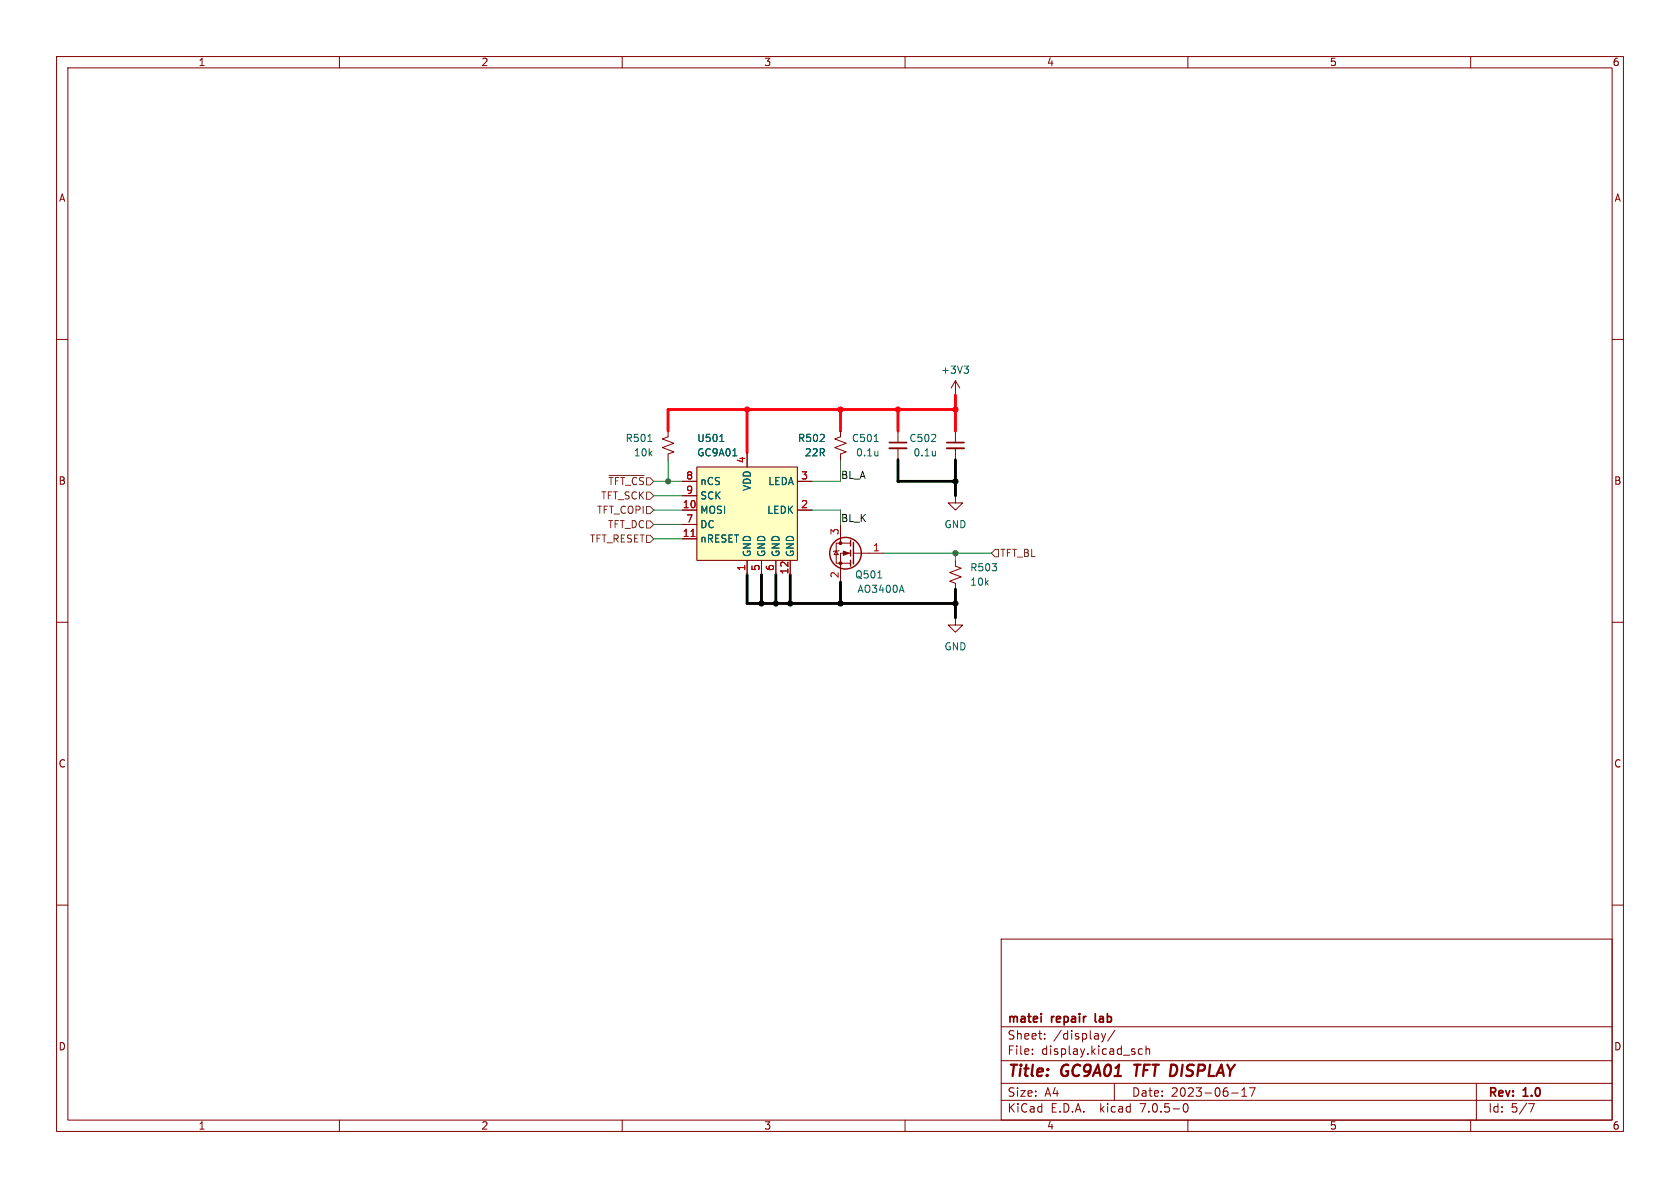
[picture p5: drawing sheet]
(kicad_sch (version 20230121) (generator eeschema)

 (paper "A4")

 (title_block
  (title "GC9A01 TFT DISPLAY")
  (date "2023-06-17")
  (rev "1.0")
  (company "matei repair lab"))

 (lib_symbols
  (symbol "Device:C_Small" (pin_numbers hide) (pin_names (offset 0.254) hide) (in_bom yes) (on_board yes)
   (property "Reference" "C" (at 0.254 1.778 0) (effects (font (size 1.27 1.27)) (justify left)))
   (property "Value" "C_Small" (at 0.254 -2.032 0) (effects (font (size 1.27 1.27)) (justify left)))
   (property "Footprint" "" (at 0 0 0) (effects (font (size 1.27 1.27)) hide))
   (property "Datasheet" "~" (at 0 0 0) (effects (font (size 1.27 1.27)) hide))
   (symbol "C_Small_0_1"
    (polyline (pts (xy -1.524 -0.508) (xy 1.524 -0.508)) (stroke (width 0.3302) (type default)) (fill (type none)))
    (polyline (pts (xy -1.524 0.508) (xy 1.524 0.508)) (stroke (width 0.3048) (type default)) (fill (type none))))
   (symbol "C_Small_1_1"
    (pin passive line (at 0 2.54 270) (length 2.032) (name "~" (effects (font (size 1.27 1.27)))) (number "1" (effects (font (size 1.27 1.27)))))
    (pin passive line (at 0 -2.54 90) (length 2.032) (name "~" (effects (font (size 1.27 1.27)))) (number "2" (effects (font (size 1.27 1.27)))))))
  (symbol "Device:R_Small_US" (pin_numbers hide) (pin_names (offset 0.254) hide) (in_bom yes) (on_board yes)
   (property "Reference" "R" (at 0.762 0.508 0) (effects (font (size 1.27 1.27)) (justify left)))
   (property "Value" "R_Small_US" (at 0.762 -1.016 0) (effects (font (size 1.27 1.27)) (justify left)))
   (property "Footprint" "" (at 0 0 0) (effects (font (size 1.27 1.27)) hide))
   (property "Datasheet" "~" (at 0 0 0) (effects (font (size 1.27 1.27)) hide))
   (symbol "R_Small_US_1_1"
    (polyline (pts (xy 0 0) (xy 1.016 -0.381) (xy 0 -0.762) (xy -1.016 -1.143) (xy 0 -1.524)) (stroke (width 0) (type default)) (fill (type none)))
    (polyline (pts (xy 0 1.524) (xy 1.016 1.143) (xy 0 0.762) (xy -1.016 0.381) (xy 0 0)) (stroke (width 0) (type default)) (fill (type none)))
    (pin passive line (at 0 2.54 270) (length 1.016) (name "~" (effects (font (size 1.27 1.27)))) (number "1" (effects (font (size 1.27 1.27)))))
    (pin passive line (at 0 -2.54 90) (length 1.016) (name "~" (effects (font (size 1.27 1.27)))) (number "2" (effects (font (size 1.27 1.27)))))))
  (symbol "Transistor_FET:AO3400A" (pin_names hide) (in_bom yes) (on_board yes)
   (property "Reference" "Q" (at 5.08 1.905 0) (effects (font (size 1.27 1.27)) (justify left)))
   (property "Value" "AO3400A" (at 5.08 0 0) (effects (font (size 1.27 1.27)) (justify left)))
   (property "Footprint" "Package_TO_SOT_SMD:SOT-23" (at 5.08 -1.905 0) (effects (font (size 1.27 1.27) italic) (justify left) hide))
   (property "Datasheet" "http://www.aosmd.com/pdfs/datasheet/AO3400A.pdf" (at 0 0 0) (effects (font (size 1.27 1.27)) (justify left) hide))
   (symbol "AO3400A_0_1"
    (polyline (pts (xy 0.254 0) (xy -2.54 0)) (stroke (width 0) (type default)) (fill (type none)))
    (polyline (pts (xy 0.254 1.905) (xy 0.254 -1.905)) (stroke (width 0.254) (type default)) (fill (type none)))
    (polyline (pts (xy 0.762 -1.27) (xy 0.762 -2.286)) (stroke (width 0.254) (type default)) (fill (type none)))
    (polyline (pts (xy 0.762 0.508) (xy 0.762 -0.508)) (stroke (width 0.254) (type default)) (fill (type none)))
    (polyline (pts (xy 0.762 2.286) (xy 0.762 1.27)) (stroke (width 0.254) (type default)) (fill (type none)))
    (polyline (pts (xy 2.54 2.54) (xy 2.54 1.778)) (stroke (width 0) (type default)) (fill (type none)))
    (polyline (pts (xy 2.54 -2.54) (xy 2.54 0) (xy 0.762 0)) (stroke (width 0) (type default)) (fill (type none)))
    (polyline (pts (xy 0.762 -1.778) (xy 3.302 -1.778) (xy 3.302 1.778) (xy 0.762 1.778)) (stroke (width 0) (type default)) (fill (type none)))
    (polyline (pts (xy 1.016 0) (xy 2.032 0.381) (xy 2.032 -0.381) (xy 1.016 0)) (stroke (width 0) (type default)) (fill (type outline)))
    (polyline (pts (xy 2.794 0.508) (xy 2.921 0.381) (xy 3.683 0.381) (xy 3.81 0.254)) (stroke (width 0) (type default)) (fill (type none)))
    (polyline (pts (xy 3.302 0.381) (xy 2.921 -0.254) (xy 3.683 -0.254) (xy 3.302 0.381)) (stroke (width 0) (type default)) (fill (type none)))
    (circle (center 1.651 0) (radius 2.794) (stroke (width 0.254) (type default)) (fill (type none)))
    (circle (center 2.54 -1.778) (radius 0.254) (stroke (width 0) (type default)) (fill (type outline)))
    (circle (center 2.54 1.778) (radius 0.254) (stroke (width 0) (type default)) (fill (type outline))))
   (symbol "AO3400A_1_1"
    (pin input line (at -5.08 0 0) (length 2.54) (name "G" (effects (font (size 1.27 1.27)))) (number "1" (effects (font (size 1.27 1.27)))))
    (pin passive line (at 2.54 -5.08 90) (length 2.54) (name "S" (effects (font (size 1.27 1.27)))) (number "2" (effects (font (size 1.27 1.27)))))
    (pin passive line (at 2.54 5.08 270) (length 2.54) (name "D" (effects (font (size 1.27 1.27)))) (number "3" (effects (font (size 1.27 1.27)))))))
  (symbol "matei:GC9A01" (in_bom yes) (on_board yes)
   (property "Reference" "U" (at -7.62 8.89 0) (effects (font (size 1.27 1.27))))
   (property "Value" "GC9A01" (at 5.08 8.89 0) (effects (font (size 1.27 1.27))))
   (property "Footprint" "matei:GC9A01Round1.28" (at 22.86 -5.08 0) (effects (font (size 1.27 1.27)) hide))
   (property "Datasheet" "" (at 0 0 0) (effects (font (size 1.27 1.27)) hide))
   (symbol "GC9A01_0_1"
    (rectangle (start -8.89 7.62) (end 8.89 -8.89) (stroke (width 0.1524) (type default)) (fill (type background))))
   (symbol "GC9A01_1_1"
    (pin input line (at 0 -11.43 90) (length 2.54) (name "GND" (effects (font (size 1.27 1.27)))) (number "1" (effects (font (size 1.27 1.27)))))
    (pin input line (at -11.43 0 0) (length 2.54) (name "MOSI" (effects (font (size 1.27 1.27)))) (number "10" (effects (font (size 1.27 1.27)))))
    (pin input line (at -11.43 -5.08 0) (length 2.54) (name "nRESET" (effects (font (size 1.27 1.27)))) (number "11" (effects (font (size 1.27 1.27)))))
    (pin input line (at 7.62 -11.43 90) (length 2.54) (name "GND" (effects (font (size 1.27 1.27)))) (number "12" (effects (font (size 1.27 1.27)))))
    (pin input line (at 11.43 0 180) (length 2.54) (name "LEDK" (effects (font (size 1.27 1.27)))) (number "2" (effects (font (size 1.27 1.27)))))
    (pin input line (at 11.43 5.08 180) (length 2.54) (name "LEDA" (effects (font (size 1.27 1.27)))) (number "3" (effects (font (size 1.27 1.27)))))
    (pin input line (at 0 10.16 270) (length 2.54) (name "VDD" (effects (font (size 1.27 1.27)))) (number "4" (effects (font (size 1.27 1.27)))))
    (pin input line (at 2.54 -11.43 90) (length 2.54) (name "GND" (effects (font (size 1.27 1.27)))) (number "5" (effects (font (size 1.27 1.27)))))
    (pin input line (at 5.08 -11.43 90) (length 2.54) (name "GND" (effects (font (size 1.27 1.27)))) (number "6" (effects (font (size 1.27 1.27)))))
    (pin input line (at -11.43 -2.54 0) (length 2.54) (name "DC" (effects (font (size 1.27 1.27)))) (number "7" (effects (font (size 1.27 1.27)))))
    (pin input line (at -11.43 5.08 0) (length 2.54) (name "nCS" (effects (font (size 1.27 1.27)))) (number "8" (effects (font (size 1.27 1.27)))))
    (pin input line (at -11.43 2.54 0) (length 2.54) (name "SCK" (effects (font (size 1.27 1.27)))) (number "9" (effects (font (size 1.27 1.27)))))))
  (symbol "power:+3V3" (power) (pin_names (offset 0)) (in_bom yes) (on_board yes)
   (property "Reference" "#PWR" (at 0 -3.81 0) (effects (font (size 1.27 1.27)) hide))
   (property "Value" "+3V3" (at 0 3.556 0) (effects (font (size 1.27 1.27))))
   (property "Footprint" "" (at 0 0 0) (effects (font (size 1.27 1.27)) hide))
   (property "Datasheet" "" (at 0 0 0) (effects (font (size 1.27 1.27)) hide))
   (symbol "+3V3_0_1"
    (polyline (pts (xy -0.762 1.27) (xy 0 2.54)) (stroke (width 0) (type default)) (fill (type none)))
    (polyline (pts (xy 0 0) (xy 0 2.54)) (stroke (width 0) (type default)) (fill (type none)))
    (polyline (pts (xy 0 2.54) (xy 0.762 1.27)) (stroke (width 0) (type default)) (fill (type none))))
   (symbol "+3V3_1_1"
    (pin power_in line (at 0 0 90) (length 0) hide (name "+3V3" (effects (font (size 1.27 1.27)))) (number "1" (effects (font (size 1.27 1.27)))))))
  (symbol "power:GND" (power) (pin_names (offset 0)) (in_bom yes) (on_board yes)
   (property "Reference" "#PWR" (at 0 -6.35 0) (effects (font (size 1.27 1.27)) hide))
   (property "Value" "GND" (at 0 -3.81 0) (effects (font (size 1.27 1.27))))
   (property "Footprint" "" (at 0 0 0) (effects (font (size 1.27 1.27)) hide))
   (property "Datasheet" "" (at 0 0 0) (effects (font (size 1.27 1.27)) hide))
   (symbol "GND_0_1"
    (polyline (pts (xy 0 0) (xy 0 -1.27) (xy 1.27 -1.27) (xy 0 -2.54) (xy -1.27 -1.27) (xy 0 -1.27)) (stroke (width 0) (type default)) (fill (type none))))
   (symbol "GND_1_1"
    (pin power_in line (at 0 0 270) (length 0) hide (name "GND" (effects (font (size 1.27 1.27)))) (number "1" (effects (font (size 1.27 1.27))))))))

 (junction (at 134.62 106.68) (diameter 0) (color 0 0 0 0))
 (junction (at 168.91 97.79) (diameter 0) (color 0 0 0 0))
 (junction (at 148.59 72.39) (diameter 0) (color 0 0 0 0))
 (junction (at 168.91 72.39) (diameter 0) (color 0 0 0 0))
 (junction (at 137.16 106.68) (diameter 0) (color 0 0 0 0))
 (junction (at 132.08 72.39) (diameter 0) (color 0 0 0 0))
 (junction (at 148.59 106.68) (diameter 0) (color 0 0 0 0))
 (junction (at 139.7 106.68) (diameter 0) (color 0 0 0 0))
 (junction (at 118.11 85.09) (diameter 0) (color 0 0 0 0))
 (junction (at 168.91 85.09) (diameter 0) (color 0 0 0 0))
 (junction (at 158.75 72.39) (diameter 0) (color 0 0 0 0))
 (junction (at 168.91 106.68) (diameter 0) (color 0 0 0 0))

 (wire (pts (xy 134.62 101.6) (xy 134.62 106.68)) (stroke (width 0) (type default)))
 (wire (pts (xy 158.75 81.28) (xy 158.75 85.09)) (stroke (width 0) (type default)))
 (wire (pts (xy 132.08 72.39) (xy 132.08 80.01)) (stroke (width 0) (type default)))
 (wire (pts (xy 168.91 106.68) (xy 168.91 109.22)) (stroke (width 0) (type default)))
 (wire (pts (xy 168.91 104.14) (xy 168.91 106.68)) (stroke (width 0) (type default)))
 (wire (pts (xy 118.11 72.39) (xy 132.08 72.39)) (stroke (width 0) (type default)))
 (wire (pts (xy 168.91 87.63) (xy 168.91 85.09)) (stroke (width 0) (type default)))
 (wire (pts (xy 148.59 72.39) (xy 132.08 72.39)) (stroke (width 0) (type default)))
 (wire (pts (xy 115.57 92.71) (xy 120.65 92.71)) (stroke (width 0) (type default)))
 (wire (pts (xy 148.59 102.87) (xy 148.59 106.68)) (stroke (width 0) (type default)))
 (wire (pts (xy 158.75 85.09) (xy 168.91 85.09)) (stroke (width 0) (type default)))
 (wire (pts (xy 148.59 85.09) (xy 143.51 85.09)) (stroke (width 0) (type default)))
 (wire (pts (xy 156.21 97.79) (xy 168.91 97.79)) (stroke (width 0) (type default)))
 (wire (pts (xy 148.59 72.39) (xy 158.75 72.39)) (stroke (width 0) (type default)))
 (wire (pts (xy 115.57 95.25) (xy 120.65 95.25)) (stroke (width 0) (type default)))
 (wire (pts (xy 168.91 72.39) (xy 168.91 76.2)) (stroke (width 0) (type default)))
 (wire (pts (xy 137.16 101.6) (xy 137.16 106.68)) (stroke (width 0) (type default)))
 (wire (pts (xy 148.59 72.39) (xy 148.59 76.2)) (stroke (width 0) (type default)))
 (wire (pts (xy 168.91 69.85) (xy 168.91 72.39)) (stroke (width 0) (type default)))
 (wire (pts (xy 134.62 106.68) (xy 137.16 106.68)) (stroke (width 0) (type default)))
 (wire (pts (xy 168.91 97.79) (xy 175.26 97.79)) (stroke (width 0) (type default)))
 (wire (pts (xy 148.59 106.68) (xy 139.7 106.68)) (stroke (width 0) (type default)))
 (wire (pts (xy 118.11 76.2) (xy 118.11 72.39)) (stroke (width 0) (type default)))
 (wire (pts (xy 148.59 81.28) (xy 148.59 85.09)) (stroke (width 0) (type default)))
 (wire (pts (xy 118.11 85.09) (xy 118.11 81.28)) (stroke (width 0) (type default)))
 (wire (pts (xy 143.51 90.17) (xy 148.59 90.17)) (stroke (width 0) (type default)))
 (wire (pts (xy 148.59 90.17) (xy 148.59 92.71)) (stroke (width 0) (type default)))
 (wire (pts (xy 132.08 106.68) (xy 134.62 106.68)) (stroke (width 0) (type default)))
 (wire (pts (xy 118.11 85.09) (xy 120.65 85.09)) (stroke (width 0) (type default)))
 (wire (pts (xy 158.75 72.39) (xy 168.91 72.39)) (stroke (width 0) (type default)))
 (wire (pts (xy 148.59 106.68) (xy 168.91 106.68)) (stroke (width 0) (type default)))
 (wire (pts (xy 137.16 106.68) (xy 139.7 106.68)) (stroke (width 0) (type default)))
 (wire (pts (xy 115.57 87.63) (xy 120.65 87.63)) (stroke (width 0) (type default)))
 (wire (pts (xy 168.91 97.79) (xy 168.91 99.06)) (stroke (width 0) (type default)))
 (wire (pts (xy 115.57 90.17) (xy 120.65 90.17)) (stroke (width 0) (type default)))
 (wire (pts (xy 115.57 85.09) (xy 118.11 85.09)) (stroke (width 0) (type default)))
 (wire (pts (xy 132.08 101.6) (xy 132.08 106.68)) (stroke (width 0) (type default)))
 (wire (pts (xy 168.91 81.28) (xy 168.91 85.09)) (stroke (width 0) (type default)))
 (wire (pts (xy 139.7 101.6) (xy 139.7 106.68)) (stroke (width 0) (type default)))
 (wire (pts (xy 158.75 72.39) (xy 158.75 76.2)) (stroke (width 0) (type default)))

 (label "BL_K" (at 148.59 92.71 0) (fields_autoplaced) (effects (font (size 1.27 1.27)) (justify left bottom)))
 (label "BL_A" (at 148.59 85.09 0) (fields_autoplaced) (effects (font (size 1.27 1.27)) (justify left bottom)))

 (hierarchical_label "TFT_SCK" (shape input) (at 115.57 87.63 180) (fields_autoplaced) (effects (font (size 1.27 1.27)) (justify right)))
 (hierarchical_label "TFT_RESET" (shape input) (at 115.57 95.25 180) (fields_autoplaced) (effects (font (size 1.27 1.27)) (justify right)))
 (hierarchical_label "TFT_COPI" (shape input) (at 115.57 90.17 180) (fields_autoplaced) (effects (font (size 1.27 1.27)) (justify right)))
 (hierarchical_label "TFT_DC" (shape input) (at 115.57 92.71 180) (fields_autoplaced) (effects (font (size 1.27 1.27)) (justify right)))
 (hierarchical_label "TFT_BL" (shape input) (at 175.26 97.79 0) (fields_autoplaced) (effects (font (size 1.27 1.27)) (justify left)))
 (hierarchical_label "~{TFT_CS}" (shape input) (at 115.57 85.09 180) (fields_autoplaced) (effects (font (size 1.27 1.27)) (justify right)))

 (symbol (lib_id "Device:R_Small_US") (at 118.11 78.74 0) (mirror y) (unit 1) (in_bom yes) (on_board yes) (dnp no)
  (property "Reference" "R?" (at 115.57 77.47 0) (effects (font (size 1.27 1.27)) (justify left)))
  (property "Value" "10k" (at 115.57 80.01 0) (effects (font (size 1.27 1.27)) (justify left)))
  (property "Footprint" "Resistor_SMD:R_0402_1005Metric" (at 118.11 78.74 0) (effects (font (size 1.27 1.27)) hide))
  (property "Datasheet" "~" (at 118.11 78.74 0) (effects (font (size 1.27 1.27)) hide)) (pin "1") (pin "2")
  (instances (project "stm32g431-mt6701-stspin233" (path "" (reference "R?") (unit 1)) (path "" (reference "R?") (unit 1)) (path "" (reference "R501") (unit 1)))))

 (symbol (lib_id "Device:C_Small") (at 158.75 78.74 0) (unit 1) (in_bom yes) (on_board yes) (dnp no)
  (property "Reference" "C?" (at 155.575 77.4763 0) (effects (font (size 1.27 1.27)) (justify right)))
  (property "Value" "0.1u" (at 155.575 80.0163 0) (effects (font (size 1.27 1.27)) (justify right)))
  (property "Footprint" "Capacitor_SMD:C_0402_1005Metric" (at 158.75 78.74 0) (effects (font (size 1.27 1.27)) hide))
  (property "Datasheet" "~" (at 158.75 78.74 0) (effects (font (size 1.27 1.27)) hide)) (pin "1") (pin "2")
  (instances (project "stm32g431-mt6701-stspin233" (path "" (reference "C?") (unit 1)) (path "" (reference "C?") (unit 1)) (path "" (reference "C501") (unit 1)))))

 (symbol (lib_id "power:GND") (at 168.91 109.22 0) (unit 1) (in_bom yes) (on_board yes) (dnp no) (fields_autoplaced)
  (property "Reference" "#PWR0110" (at 168.91 115.57 0) (effects (font (size 1.27 1.27)) hide))
  (property "Value" "GND" (at 168.91 114.3 0) (effects (font (size 1.27 1.27))))
  (property "Footprint" "" (at 168.91 109.22 0) (effects (font (size 1.27 1.27)) hide))
  (property "Datasheet" "" (at 168.91 109.22 0) (effects (font (size 1.27 1.27)) hide)) (pin "1")
  (instances (project "stm32g431-mt6701-stspin233" (path "" (reference "#PWR0110") (unit 1)) (path "" (reference "#PWR0203") (unit 1)) (path "" (reference "#PWR0503") (unit 1)))))

 (symbol (lib_id "matei:GC9A01") (at 132.08 90.17 0) (unit 1) (in_bom no) (on_board yes) (dnp no)
  (property "Reference" "U?" (at 123.19 77.47 0) (effects (font (size 1.27 1.27)) (justify left)))
  (property "Value" "GC9A01" (at 123.19 80.01 0) (effects (font (size 1.27 1.27)) (justify left)))
  (property "Footprint" "matei:GC9A01Round1.28_flipped_mount_easy_esc" (at 154.94 95.25 0) (effects (font (size 1.27 1.27)) hide))
  (property "Datasheet" "" (at 132.08 90.17 0) (show_name) (effects (font (size 1.27 1.27)) hide)) (pin "1") (pin "10") (pin "11") (pin "12") (pin "2") (pin "3") (pin "4") (pin "5") (pin "6") (pin "7") (pin "8") (pin "9")
  (instances (project "stm32g431-mt6701-stspin233" (path "" (reference "U?") (unit 1)) (path "" (reference "U?") (unit 1)) (path "" (reference "U501") (unit 1)))))

 (symbol (lib_id "power:+3V3") (at 168.91 69.85 0) (unit 1) (in_bom yes) (on_board yes) (dnp no) (fields_autoplaced)
  (property "Reference" "#PWR0109" (at 168.91 73.66 0) (effects (font (size 1.27 1.27)) hide))
  (property "Value" "+3V3" (at 168.91 65.405 0) (effects (font (size 1.27 1.27))))
  (property "Footprint" "" (at 168.91 69.85 0) (effects (font (size 1.27 1.27)) hide))
  (property "Datasheet" "" (at 168.91 69.85 0) (effects (font (size 1.27 1.27)) hide)) (pin "1")
  (instances (project "stm32g431-mt6701-stspin233" (path "" (reference "#PWR0109") (unit 1)) (path "" (reference "#PWR0201") (unit 1)) (path "" (reference "#PWR0501") (unit 1)))))

 (symbol (lib_id "Transistor_FET:AO3400A") (at 151.13 97.79 0) (mirror y) (unit 1) (in_bom yes) (on_board yes) (dnp no)
  (property "Reference" "Q?" (at 156.21 101.6 0) (effects (font (size 1.27 1.27)) (justify left)))
  (property "Value" "AO3400A" (at 160.02 104.14 0) (effects (font (size 1.27 1.27)) (justify left)))
  (property "Footprint" "Package_TO_SOT_SMD:SOT-23" (at 146.05 99.695 0) (effects (font (size 1.27 1.27) italic) (justify left) hide))
  (property "Datasheet" "http://www.aosmd.com/pdfs/datasheet/AO3400A.pdf" (at 151.13 97.79 0) (effects (font (size 1.27 1.27)) (justify left) hide)) (pin "1") (pin "2") (pin "3")
  (instances (project "stm32g431-mt6701-stspin233" (path "" (reference "Q?") (unit 1)) (path "" (reference "Q?") (unit 1)) (path "" (reference "Q501") (unit 1)))))

 (symbol (lib_id "Device:R_Small_US") (at 148.59 78.74 0) (mirror y) (unit 1) (in_bom yes) (on_board yes) (dnp no)
  (property "Reference" "R?" (at 146.05 77.47 0) (effects (font (size 1.27 1.27)) (justify left)))
  (property "Value" "22R" (at 146.05 80.01 0) (effects (font (size 1.27 1.27)) (justify left)))
  (property "Footprint" "Resistor_SMD:R_0402_1005Metric" (at 148.59 78.74 0) (effects (font (size 1.27 1.27)) hide))
  (property "Datasheet" "~" (at 148.59 78.74 0) (effects (font (size 1.27 1.27)) hide)) (pin "1") (pin "2")
  (instances (project "stm32g431-mt6701-stspin233" (path "" (reference "R?") (unit 1)) (path "" (reference "R?") (unit 1)) (path "" (reference "R502") (unit 1)))))

 (symbol (lib_id "power:GND") (at 168.91 87.63 0) (unit 1) (in_bom yes) (on_board yes) (dnp no) (fields_autoplaced)
  (property "Reference" "#PWR0112" (at 168.91 93.98 0) (effects (font (size 1.27 1.27)) hide))
  (property "Value" "GND" (at 168.91 92.71 0) (effects (font (size 1.27 1.27))))
  (property "Footprint" "" (at 168.91 87.63 0) (effects (font (size 1.27 1.27)) hide))
  (property "Datasheet" "" (at 168.91 87.63 0) (effects (font (size 1.27 1.27)) hide)) (pin "1")
  (instances (project "stm32g431-mt6701-stspin233" (path "" (reference "#PWR0112") (unit 1)) (path "" (reference "#PWR0202") (unit 1)) (path "" (reference "#PWR0502") (unit 1)))))

 (symbol (lib_id "Device:R_Small_US") (at 168.91 101.6 0) (unit 1) (in_bom yes) (on_board yes) (dnp no) (fields_autoplaced)
  (property "Reference" "R?" (at 171.45 100.33 0) (effects (font (size 1.27 1.27)) (justify left)))
  (property "Value" "10k" (at 171.45 102.87 0) (effects (font (size 1.27 1.27)) (justify left)))
  (property "Footprint" "Resistor_SMD:R_0402_1005Metric" (at 168.91 101.6 0) (effects (font (size 1.27 1.27)) hide))
  (property "Datasheet" "~" (at 168.91 101.6 0) (effects (font (size 1.27 1.27)) hide)) (pin "1") (pin "2")
  (instances (project "stm32g431-mt6701-stspin233" (path "" (reference "R?") (unit 1)) (path "" (reference "R?") (unit 1)) (path "" (reference "R503") (unit 1)))))

 (symbol (lib_id "Device:C_Small") (at 168.91 78.74 0) (unit 1) (in_bom yes) (on_board yes) (dnp no)
  (property "Reference" "C?" (at 165.735 77.4763 0) (effects (font (size 1.27 1.27)) (justify right)))
  (property "Value" "0.1u" (at 165.735 80.0163 0) (effects (font (size 1.27 1.27)) (justify right)))
  (property "Footprint" "Capacitor_SMD:C_0402_1005Metric" (at 168.91 78.74 0) (effects (font (size 1.27 1.27)) hide))
  (property "Datasheet" "~" (at 168.91 78.74 0) (effects (font (size 1.27 1.27)) hide)) (pin "1") (pin "2")
  (instances (project "stm32g431-mt6701-stspin233" (path "" (reference "C?") (unit 1)) (path "" (reference "C?") (unit 1)) (path "" (reference "C502") (unit 1))))))
